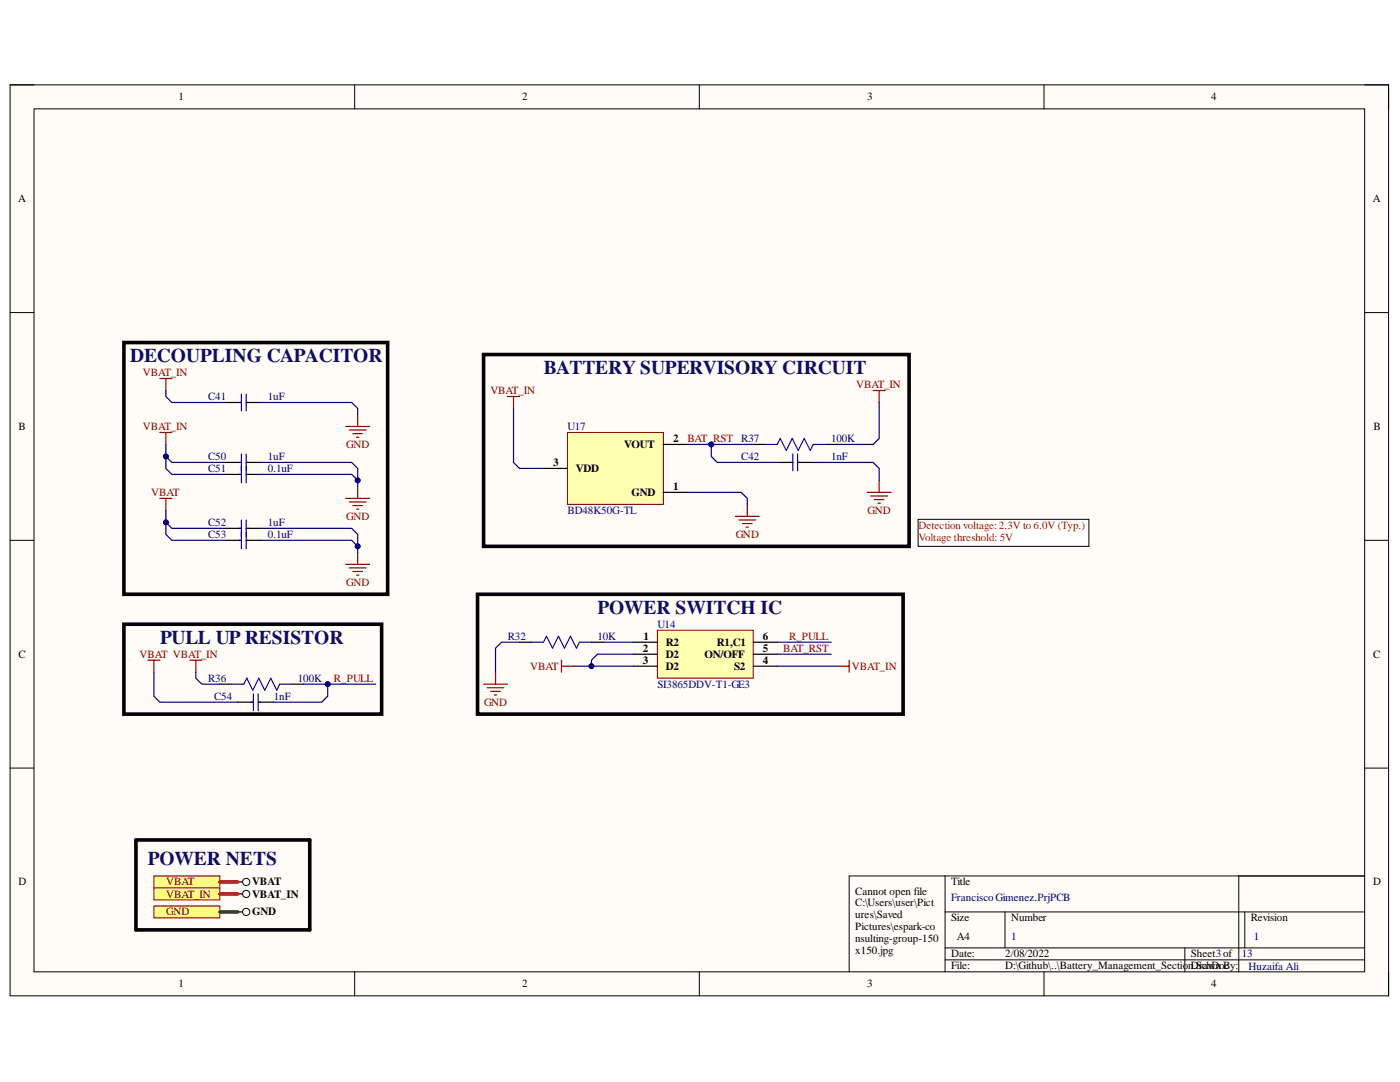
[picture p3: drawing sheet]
<svg xmlns="http://www.w3.org/2000/svg" width="279mm" height="216mm" viewBox="0 0 279 216" stroke-linecap="round" stroke-linejoin="round" font-family="sans-serif">
<path d="M2 16.9h275.1v181.8h-275.1z" fill-rule="evenodd" fill="#fffcf8"/>
<path d="M2 16.9h275.1v181.8h-275.1z" fill="none" stroke="#000" stroke-width=".2"/>
<path d="M6.8 21.7h265.5v172.2h-265.5z" fill-rule="evenodd" fill="#fffcf8"/>
<g fill="none" stroke="#000" stroke-width=".2">
<path d="M2 16.9h4.8M70.8 16.9v4.8M139.6 16.9v4.8M208.3 16.9v4.8M272.3 16.9h4.8v4.8M6.8 21.7h265.5v172.2h-265.5zM2 62.4h4.8M272.3 62.4h4.8M2 107.8h4.8M272.3 107.8h4.8M2 153.3h4.8M272.3 153.3h4.8"/>
<path d="M188.6 174.8v19.1M247.2 174.8v19.1M272.3 174.8h-102.8v19.1M70.8 193.9v4.8M139.6 193.9v4.8M188.6 182h83.7M188.6 189.1h83.7M188.6 191.5h83.7M200.6 182v7.1M208.3 193.9v4.8M236.5 189.1v4.8M248.4 182v7.1"/>
<path d="M277.1 193.9v4.8"/>
</g>
<path d="M113.2 86.3h19.2v14.3h-19.2z" fill-rule="evenodd" fill="#ffffb0"/>
<path d="M113.2 86.3h19.2v14.3h-19.2z" fill="none" stroke="#800000" stroke-width=".2"/>
<g fill="none" stroke="#000" stroke-width=".24">
<path d="M45.1 92.3h3.1M49.1 92.3h3.1M108.5 93.5h4.7M132.4 98.2h4.8M132.4 88.7h4.8M45.1 105.4h3.1M49.1 105.4h3.1M43.9 136.5h2.4M58.2 136.5h2.4M103.7 128.1h2.4M118 128.1h2.4M47.5 140.1h3.1"/>
<path d="M51.5 140.1h3.1"/>
</g>
<g fill="none" stroke="#800000" stroke-width=".24">
<path d="M101.3 79.1h2.4M102.5 79.1v2.4M31.9 86.3h2.4M31.9 99.4h2.4M33.1 86.3v2.4M33.1 99.4v2.4M69 99.4h4.8M71.4 97.1v2.3M69.7 100.2h3.4M70.4 100.9h1.9M71.1 101.6h.5M146.7 103h4.8"/>
<path d="M147.5 103.8h3.3M148.2 104.5h1.9M148.9 105.2h.5M149.1 100.6v2.4M29.5 131.7h2.4M30.7 131.7v2.4M37.9 131.7h2.4M39.1 131.7v2.4M96.5 136.5h4.8M97.2 137.2h3.4M97.9 138h2M98.7 138.7h.4"/>
<path d="M98.9 134.1v2.4M112.1 132.9h2.3M112.1 131.7v2.4M167.1 132.9h2.4M169.5 131.7v2.4"/>
</g>
<g fill="none" stroke="#00f" stroke-width=".24">
<path d="M47.7 92.3h.5M48.2 90.6v3.3M49.1 90.6v3.3M49.1 92.3h.5M47.7 105.4h.5M48.2 103.8v3.3M49.1 103.8v3.3M49.1 105.4h.5M46.3 136.5h2.4l.6-1.2 1.1 2.4 1.2-2.4 1.2 2.4 1.2-2.4 1.2 2.4 .6-1.2h2.4M50.6 138.4v3.4M51.5 138.4v3.4M106.1 128.1h2.4l.6-1.1 1.2 2.3 1.2-2.3 1.1 2.3 1.2-2.3 1.2 2.3 .6-1.2h2.4"/>
<path d="M50.1 140.1h.5M51.5 140.1h.5"/>
</g>
<path d="M30.7 174.8h13.2v2.4h-13.2z" fill-rule="evenodd" fill="#ffff80"/>
<path d="M30.7 174.8h13.2v2.4h-13.2z" fill="none" stroke="#800000" stroke-width=".2"/>
<circle cx="49.1" cy="176" r=".72" fill="none" stroke="#000" stroke-width=".2"/>
<path d="M47.5 176h.9" fill="none" stroke="#000" stroke-width=".24"/>
<path d="M30.7 177.2h13.2v2.4h-13.2z" fill-rule="evenodd" fill="#ffff80"/>
<path d="M30.7 177.2h13.2v2.4h-13.2z" fill="none" stroke="#800000" stroke-width=".2"/>
<circle cx="49.1" cy="178.4" r=".72" fill="none" stroke="#000" stroke-width=".2"/>
<path d="M47.5 178.4h.9" fill="none" stroke="#000" stroke-width=".24"/>
<path d="M30.7 180.8h13.2v2.4h-13.2z" fill-rule="evenodd" fill="#ffff80"/>
<path d="M30.7 180.8h13.2v2.4h-13.2z" fill="none" stroke="#800000" stroke-width=".2"/>
<circle cx="49.1" cy="182" r=".72" fill="none" stroke="#000" stroke-width=".2"/>
<path d="M45.1 94.7h3.1M49.1 94.7h3.1M150.3 88.7h2.4M164.7 88.7h2.4M45.1 107.8h3.1M49.1 107.8h3.1M47.5 182h.9" fill="none" stroke="#000" stroke-width=".24"/>
<path d="M47.7 94.7h.5M48.2 93v3.3M49.1 93v3.3M49.1 94.7h.5M152.7 88.7h2.4l.6-1.2 1.2 2.4 1.2-2.4 1.2 2.4 1.2-2.4 1.2 2.4 .6-1.2h2.4M47.7 107.8h.5M48.2 106.1v3.4M49.1 106.1v3.4M49.1 107.8h.5" fill="none" stroke="#00f" stroke-width=".24"/>
<path d="M69 112.6h4.8M69.7 113.3h3.4M70.4 114h1.9M71.1 114.8h.5M71.4 110.2v2.4" fill="none" stroke="#800000" stroke-width=".24"/>
<path d="M131.2 125.8h19.1v9.5h-19.1z" fill-rule="evenodd" fill="#ffffb0"/>
<path d="M131.2 125.8h19.1v9.5h-19.1z" fill="none" stroke="#800000" stroke-width=".2"/>
<path d="M45.1 80.3h3.1M49.1 80.3h3.1M155.1 92.3h3.1M159.2 92.3h3.1M126.4 128.1h4.8M126.4 130.5h4.8M126.4 132.9h4.8M150.3 128.1h4.8M150.3 130.5h4.8M150.3 132.9h4.8" fill="none" stroke="#000" stroke-width=".24"/>
<g fill="none" stroke="#800000" stroke-width=".24">
<path d="M31.9 75.5h2.4M33.1 75.5v2.4M174.3 77.9h2.4M175.5 77.9v2.4M69 85.1h4.8M69.7 85.8h3.4M70.4 86.5h1.9M71.1 87.3h.5M71.4 82.7v2.4M173.1 98.2h4.7M173.8 99h3.3M174.5 99.7h1.9"/>
<path d="M175.5 95.9v2.3M175.2 100.4h.5"/>
</g>
<path d="M48.2 78.6v3.4M49.1 78.6v3.4M47.7 80.3h.5M49.1 80.3h.5M157.7 92.3h.5M158.2 90.6v3.3M159.2 90.6v3.3M159.2 92.3h.5" fill="none" stroke="#00f" stroke-width=".24"/>
<path d="M24.7 68.4h52.7v50.2h-52.7zM96.5 70.7h84.9v38.3h-84.9zM95.3 118.6h84.9v23.9h-84.9zM24.7 124.6h51.5v17.9h-51.5zM27.1 167.6h34.7v17.9h-34.7z" fill="none" stroke="#000" stroke-width=".72"/>
<path d="M183.2 103.6h34.1v5.4h-34.1z" fill-rule="evenodd" fill="#fff"/>
<path d="M183.2 103.6h34.1v5.4h-34.1z" fill="none" stroke="#000" stroke-width=".2"/>
<path d="M175.5 80.3v7.2l-1.2 1.2h-7.2M33.1 101.8v4.8l1.2 1.2h10.8M30.7 134.1v4.8l1.2 1.2h15.6" fill="none" stroke="#000080" stroke-width=".24"/>
<circle cx="33.1" cy="104.2" r=".48" fill="#000080"/>
<circle cx="33.1" cy="104.2" r=".48" fill="none" stroke="#000080" stroke-width=".2"/>
<path d="M33.1 104.2l1.2 1.2h10.8" fill="none" stroke="#000080" stroke-width=".24"/>
<circle cx="33.1" cy="104.2" r=".48" fill="#000080"/>
<circle cx="33.1" cy="104.2" r=".48" fill="none" stroke="#000080" stroke-width=".2"/>
<path d="M33.1 88.7v4.8l1.2 1.2h10.8" fill="none" stroke="#000080" stroke-width=".24"/>
<circle cx="33.1" cy="91.1" r=".48" fill="#000080"/>
<circle cx="33.1" cy="91.1" r=".48" fill="none" stroke="#000080" stroke-width=".2"/>
<path d="M33.1 91.1l1.2 1.2h10.8" fill="none" stroke="#000080" stroke-width=".24"/>
<circle cx="33.1" cy="91.1" r=".48" fill="#000080"/>
<circle cx="33.1" cy="91.1" r=".48" fill="none" stroke="#000080" stroke-width=".2"/>
<path d="M33.1 77.9v1.2l1.2 1.2h10.8M52.2 107.8h18l1.2 1.2M39.1 134.1v1.2l1.2 1.2h3.6" fill="none" stroke="#000080" stroke-width=".24"/>
<path d="M43.9 182h3.6" fill="none" stroke="#274e13" stroke-width=".72"/>
<path d="M43.9 178.4h3.6M43.9 176h3.6" fill="none" stroke="#f00" stroke-width=".72"/>
<circle cx="71.4" cy="109" r=".48" fill="#000080"/>
<circle cx="71.4" cy="109" r=".48" fill="none" stroke="#000080" stroke-width=".2"/>
<path d="M52.2 105.4h18l1.2 1.2v3.6" fill="none" stroke="#000080" stroke-width=".24"/>
<circle cx="71.4" cy="109" r=".48" fill="#000080"/>
<circle cx="71.4" cy="109" r=".48" fill="none" stroke="#000080" stroke-width=".2"/>
<path d="M52.2 94.7h18l1.2 1.2" fill="none" stroke="#000080" stroke-width=".24"/>
<circle cx="71.4" cy="95.9" r=".48" fill="#000080"/>
<circle cx="71.4" cy="95.9" r=".48" fill="none" stroke="#000080" stroke-width=".2"/>
<path d="M52.2 92.3h18l1.2 1.2v3.6" fill="none" stroke="#000080" stroke-width=".24"/>
<circle cx="71.4" cy="95.9" r=".48" fill="#000080"/>
<circle cx="71.4" cy="95.9" r=".48" fill="none" stroke="#000080" stroke-width=".2"/>
<path d="M52.2 80.3h18l1.2 1.2v1.2M65.4 136.5v2.4l-1.2 1.2h-9.6" fill="none" stroke="#000080" stroke-width=".24"/>
<circle cx="65.4" cy="136.5" r=".48" fill="#000080"/>
<circle cx="65.4" cy="136.5" r=".48" fill="none" stroke="#000080" stroke-width=".2"/>
<path d="M60.6 136.5h14.4" fill="none" stroke="#000080" stroke-width=".24"/>
<circle cx="65.4" cy="136.5" r=".48" fill="#000080"/>
<circle cx="65.4" cy="136.5" r=".48" fill="none" stroke="#000080" stroke-width=".2"/>
<path d="M102.5 81.5v10.8l1.2 1.2h4.8M103.7 128.1h-3.6l-1.2 1.2v4.8M114.4 132.9h12" fill="none" stroke="#000080" stroke-width=".24"/>
<circle cx="118" cy="132.9" r=".48" fill="#000080"/>
<circle cx="118" cy="132.9" r=".48" fill="none" stroke="#000080" stroke-width=".2"/>
<path d="M126.4 130.5h-7.2l-1.2 1.2v1.2" fill="none" stroke="#000080" stroke-width=".24"/>
<circle cx="118" cy="132.9" r=".48" fill="#000080"/>
<circle cx="118" cy="132.9" r=".48" fill="none" stroke="#000080" stroke-width=".2"/>
<path d="M137.2 98.2h10.7l1.2 1.2v1.2M137.2 88.7h13.1M120.4 128.1h6" fill="none" stroke="#000080" stroke-width=".24"/>
<circle cx="142" cy="88.7" r=".48" fill="#000080"/>
<circle cx="142" cy="88.7" r=".48" fill="none" stroke="#000080" stroke-width=".2"/>
<path d="M142 88.7v2.4l1.2 1.2h11.9" fill="none" stroke="#000080" stroke-width=".24"/>
<circle cx="142" cy="88.7" r=".48" fill="#000080"/>
<circle cx="142" cy="88.7" r=".48" fill="none" stroke="#000080" stroke-width=".2"/>
<path d="M162.3 92.3h12l1.2 1.2v2.4M155.1 132.9h12M155.1 130.5h10.8M155.1 128.1h10.8" fill="none" stroke="#000080" stroke-width=".24"/>
<g font-size="3.9" fill="#0e0e63">
<text x="26" y="72.3">DECOUPLING CAPACITOR</text>
<text x="108.5" y="74.7">BATTERY SUPERVISORY CIRCUIT</text>
<text x="119.3" y="122.5">POWER SWITCH IC</text>
<text x="32" y="128.4">PULL UP RESISTOR</text>
<text x="29.5" y="172.7">POWER NETS</text>
</g>
<g font-size="2.2">
<text x="35.6" y="20">1</text>
<text x="104.2" y="20">2</text>
<text x="173.1" y="20">3</text>
<text x="241.7" y="20">4</text>
<text x="3.6" y="40.3">A</text>
<text x="274" y="40.3">A</text>
<text x="3.7" y="85.8">B</text>
<text x="124.6" y="89.4">VOUT</text>
<text x="134.3" y="88.2">2</text>
<text x="274.1" y="85.8">B</text>
<text x="110.4" y="92.9">3</text>
<text x="114.9" y="94.2">VDD</text>
<text x="126" y="98.9">GND</text>
<text x="134.3" y="97.8">1</text>
<text x="3.7" y="131.2">C</text>
<text x="128.3" y="130.1">2</text>
<text x="128.4" y="127.7">1</text>
<text x="132.9" y="128.9">R2</text>
<text x="132.9" y="131.2">D2</text>
<text x="140.6" y="131.2">ON/OFF</text>
<text x="143" y="128.9">R1,C1</text>
<text x="152.2" y="130.1">5</text>
<text x="152.2" y="127.7">6</text>
<text x="274" y="131.2">C</text>
<text x="128.3" y="132.4">3</text>
<text x="132.9" y="133.6">D2</text>
<text x="146.5" y="133.6">S2</text>
<text x="152.2" y="132.4">4</text>
<text x="3.7" y="176.6">D</text>
<text x="50.3" y="176.6">VBAT</text>
<text x="50.3" y="179.1">VBAT_IN</text>
<text x="170.7" y="178.5">Cannot open file</text>
<text x="189.8" y="176.6">Title</text>
<text x="274" y="176.6">D</text>
<text x="50.3" y="182.7">GND</text>
<text x="170.7" y="180.9">C:\Users\user\Pict</text>
<text x="170.7" y="183.2">ures\Saved</text>
<text x="170.7" y="185.6">Pictures\espark-co</text>
<text x="189.8" y="183.8">Size</text>
<text x="201.8" y="183.8">Number</text>
<text x="249.6" y="183.8">Revision</text>
<text x="170.7" y="188.1">nsulting-group-150</text>
<text x="170.7" y="190.4">x150.jpg</text>
<text x="189.8" y="191">Date:</text>
<text x="191" y="187.5">A4</text>
<text x="200.6" y="191">2/08/2022</text>
<text x="237.7" y="191">Sheet3of</text>
<text x="35.6" y="197">1</text>
<text x="104.2" y="197">2</text>
<text x="173.1" y="197">3</text>
<text x="189.8" y="193.4">File:</text>
<text x="200.6" y="193.4">D:\Github\..\Battery_Management_Section.SchDoBy:</text>
<text x="237.7" y="193.4">Drawn c</text>
<text x="241.7" y="197">4</text>
</g>
<g font-size="2.2" fill="#800000">
<text x="28.5" y="75">VBAT_IN</text>
<text x="170.9" y="77.5">VBAT_IN</text>
<text x="97.9" y="78.6">VBAT_IN</text>
<text x="28.5" y="85.8">VBAT_IN</text>
<text x="69.1" y="89.4">GND</text>
<text x="137.2" y="88.2">BAT_RST</text>
<text x="30.2" y="98.9">VBAT</text>
<text x="69.1" y="103.8">GND</text>
<text x="146.8" y="107.3">GND</text>
<text x="173.1" y="102.6">GND</text>
<text x="69.1" y="116.9">GND</text>
<text x="27.8" y="131.2">VBAT VBAT_IN</text>
<text x="156.3" y="130.1">BAT_RST</text>
<text x="157.5" y="127.7">R_PULL</text>
<text x="66.7" y="136.1">R_PULL</text>
<text x="105.8" y="133.6">VBAT</text>
<text x="170" y="133.6">VBAT_IN</text>
<text x="96.6" y="140.8">GND</text>
<text x="33.2" y="176.6">VBAT</text>
<text x="33.2" y="179.1">VBAT_IN</text>
<text x="33.2" y="182.7">GND</text>
</g>
<g font-size="2.2" fill="#000080">
<text x="41.5" y="79.8">C41</text>
<text x="53.5" y="79.8">1uF</text>
<text x="113.3" y="85.8">U17</text>
<text x="147.9" y="88.2">R37</text>
<text x="165.9" y="88.2">100K</text>
<text x="41.5" y="91.7">C50</text>
<text x="41.5" y="94.2">C51</text>
<text x="53.5" y="91.7">1uF</text>
<text x="53.5" y="94.2">0.1uF</text>
<text x="147.9" y="91.7">C42</text>
<text x="165.9" y="91.7">1nF</text>
<text x="41.5" y="104.9">C52</text>
<text x="41.5" y="107.3">C53</text>
<text x="53.5" y="104.9">1uF</text>
<text x="53.5" y="107.3">0.1uF</text>
<text x="113.3" y="102.6">BD48K50G-TL</text>
<text x="131.2" y="125.2">U14</text>
<text x="101.3" y="127.7">R32</text>
<text x="119.3" y="127.7">10K</text>
<text x="41.5" y="136.1">R36</text>
<text x="59.5" y="136.1">100K</text>
<text x="131.2" y="137.2">SI3865DDV-T1-GE3</text>
<text x="42.7" y="139.6">C54</text>
<text x="54.6" y="139.6">1nF</text>
<text x="189.8" y="179.7">FranciscoGimenez.PrjPCB</text>
<text x="201.8" y="187.5">1</text>
<text x="247.8" y="191">13</text>
<text x="250.2" y="187.5">1</text>
<text x="249.2" y="193.6">Huzaifa Ali</text>
</g>
<g font-size="2.2" fill="#f00">
<text x="183.3" y="105.5">Detection voltage:2.3V to 6.0V (Typ.)</text>
<text x="183.3" y="107.9">Voltage threshold: 5V</text>
</g>
</svg>
